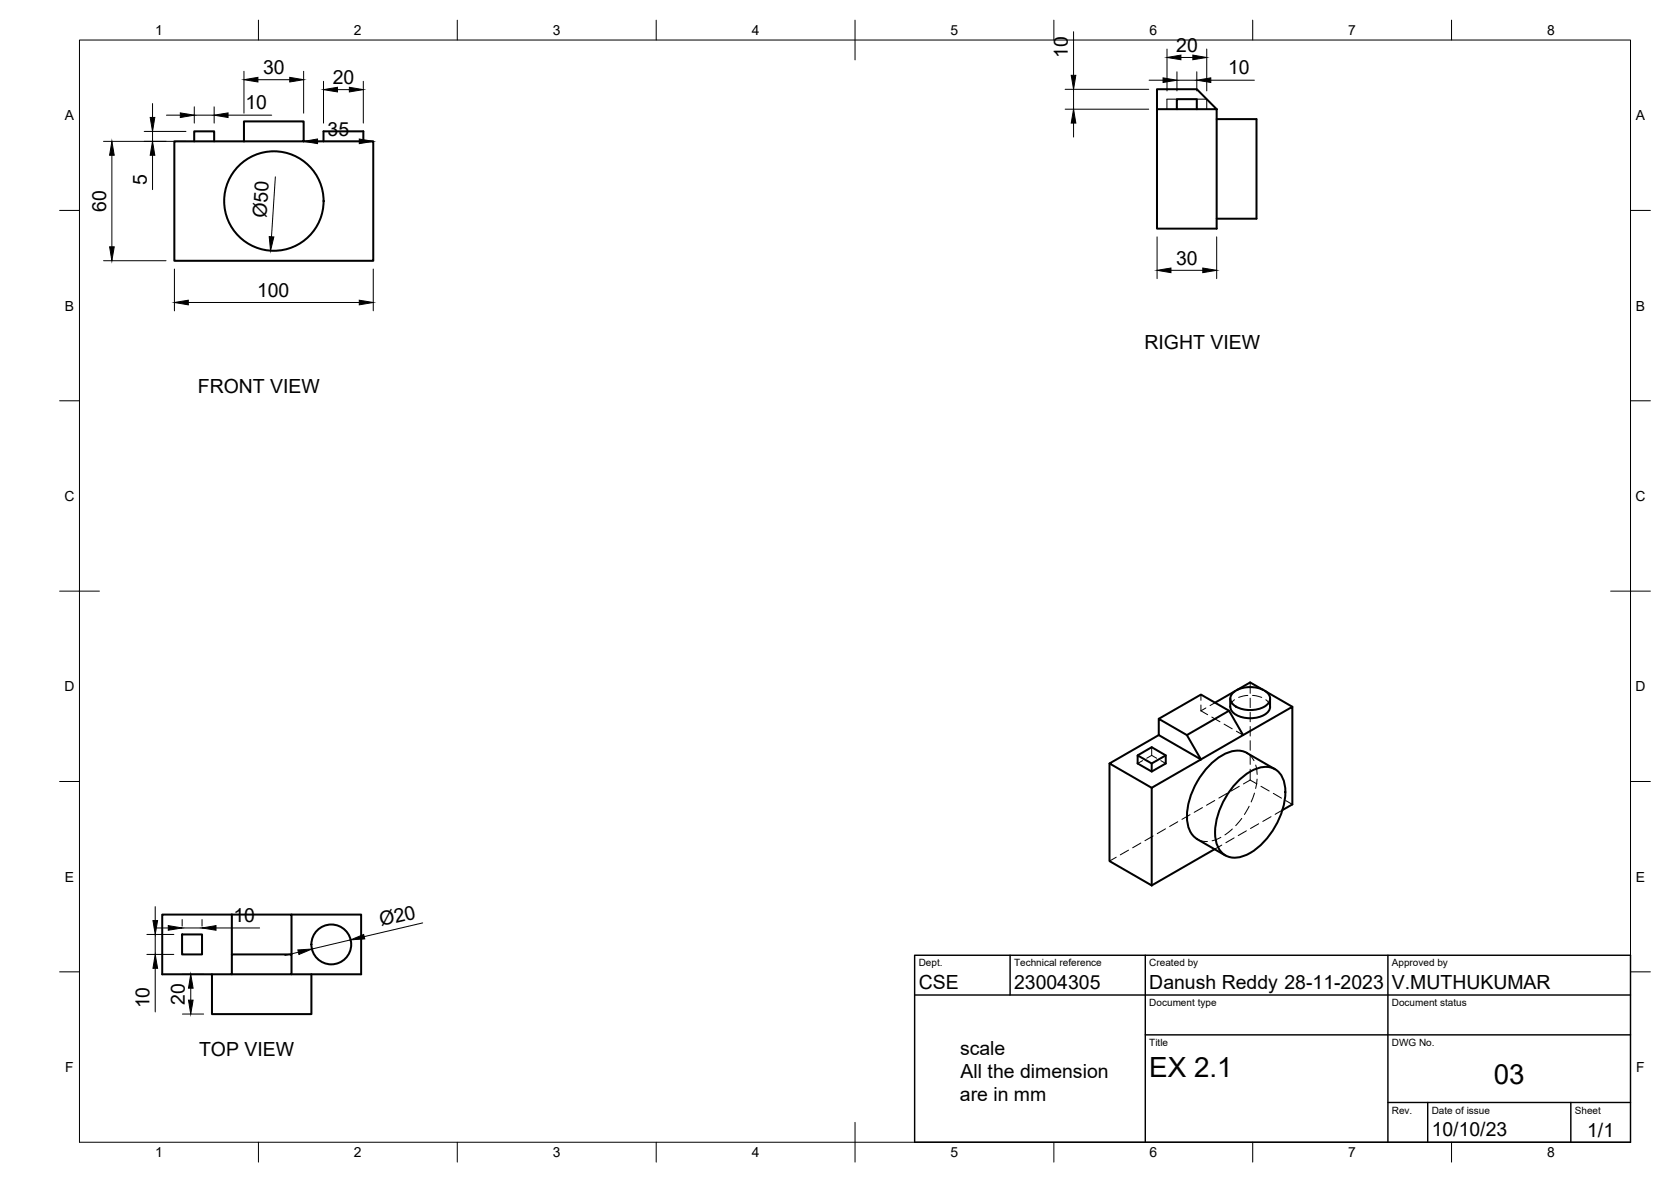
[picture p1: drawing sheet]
<svg xmlns="http://www.w3.org/2000/svg" width="420mm" height="297mm" viewBox="0 0 420 297" stroke-linecap="round" stroke-linejoin="round" font-family="sans-serif">
<!-- layer: Visible -->
<g fill="none" stroke="#000" stroke-width=".51">
<path d="M48.8 35.5v-2.5h5v2.5M61.3 35.5v-5h15v5h-32.5v30h50.1v-30h-17.6M81.3 35.5v-2.5h10.1v2.5M290.9 27.4v30.1h15v-30.1l-5-5h-10v5h15M295.9 27.4v-2.5h5v2.5M305.9 29.9h10v25.1h-10M309 178.6l-7-4.1-10.6 6.1M309.3 175.6v2M309.4 177.6a3.4 3.4 0 0 0 3 2.7 6.7 6.7 0 0 0 6.6-1.6l.4-1.1M310.2 174a7.1 7.1 0 0 1 8.8 .5 2.1 2.1 0 0 1-1.1 3.1 7.5 7.5 0 0 1-7.7-.5 1.94 1.94 0 0 1 0-3.1zM310.6 173.7l-5.1 2.9M311 173.4l3.3-1.9 3.3 1.9"/>
<path d="M318.1 173.7l6.9 3.9M319.3 175.6v2M279 191.9v24.5l10.6 6.1M286 189.8l3.6-2 3.5 2v2.1l-3.5 2-3.6-2v-2.1l3.6 2.1M291.4 184.7l-12.4 7.2 10.6 6.1M293.1 189.8l-3.5 2.1v2M298.4 184.7l-7-4.1v4.1l10.6 6.1-3.6-6.1 10.6-6.1 3.6 6.1-23 13.3v24.5M311.4 196.2a10.5 10.5 0 0 1 7.4-3.5 4.9 4.9 0 0 1 4.3 5 18.8 18.8 0 0 1-9.9 17.2 5 5 0 0 1-7.6-4.3 19 19 0 0 1 5.8-14.4zM312.6 184.7l12.4-7.1v24.5l-2.6 1.5M313.5 189.2l7.1 4.1M313.5 189.2a6.4 6.4 0 0 0-6.8 1 19.5 19.5 0 0 0-8.2 15.5 6 6 0 0 0 2.5 5.2l7.1 4.1M305.4 213.4l-15.8 9.1"/>
<path d="M45.8 234.8h5v5h-5zM58.3 229.8h-17.5v15h32.5v-5h-15v5M58.3 229.8h15v10M58.3 229.8v10M73.3 229.8h17.5v15h-17.5M53.3 244.8v10.1h25v-10.1"/>
<circle cx="68.9" cy="50.5" r="12.5"/>
<circle cx="83.3" cy="237.3" r="5"/>
</g>
<!-- layer: Hidden -->
<g fill="none" stroke="#000" stroke-width=".25">
<path d="M295.9 24.9h-2.5v2.5M300.9 24.9h2.5v2.5M302 178.6l1.7 1M302 174.5v1.5M302 177.2v1.4M303.2 177.9l-1.2 .7M305.5 176.6l-1.3 .7M310.4 175.8l-.7 .8-.4 1M311 173.4l-.4 .3M313.8 174.8l-2.4 .5M314.3 171.5v2.7M314.3 175.4v2.4"/>
<path d="M314.3 179v2.4M314.9 174.8l2.3 .5M317.6 173.4l.5 .3M318.3 175.9l.9 1 .1 .7M287.3 191.1l-1.3 .8M289.6 187.8v2l-1.3 .7M289.6 189.8l1.2 .7M291.9 191.1l1.2 .8M304.7 180.2l2 1.2M307.8 182l2 1.2M308.5 199.4l-2 1.2M310.9 183.8l1.7 .9"/>
<path d="M311.6 197.6l-2 1.2M313.5 189.2l.9 .7 .9 1.3M314.3 196l-1.6 1M314.3 196l1.7 1M314.3 182.6v2.4M314.3 186.1v2.4M314.3 189.7v2.4M314.3 193.3v2.7M315.4 199.3l-.8 2.2M315.7 192.3l.4 2.3M316.1 195.8l-.4 2.3M317.1 197.6l2 1.2"/>
<path d="M320.2 199.4l2 1.2M280.7 215.4l-1.7 1M283.8 213.6l-2.1 1.2M286.9 211.9l-2.1 1.1M289.9 210.1l-2 1.2M293.1 208.3l-2.1 1.2M296.1 206.5l-2 1.2M299.2 204.7l-2 1.2M301 210.9l1.1 .4 1.5 .2M302.3 203l-2 1.1M305.4 201.2l-2 1.2M307 210.4l-2.2 .9"/>
<path d="M307.2 212.4l-1.8 1M309.9 208.3l-1.9 1.5M310.3 210.6l-2.1 1.2M312.2 205.7l-1.5 1.8M313.4 208.8l-2.1 1.2M314.1 202.6l-1.2 2.1M316.5 207l-2.1 1.2M319.6 205.2l-2.1 1.2M322.4 203.6l-1.8 1M323.3 201.2l1.7 .9"/>
</g>
<!-- layer: BORDER -->
<g fill="none" stroke="#000" stroke-width=".25">
<path d="M20 10.1h390v276.9h-390zM65 5.1v5M115 5.1v5M165 5.1v5M215 5.1v10M265 5.1v5M315 5.1v5M365 5.1v5M15 52.9h5M410 52.9h5M15 100.7h5M410 100.7h5"/>
<path d="M15 148.6h10M405 148.6h10M15 196.4h5M410 196.4h5M15 244.2h5M410 244.2h5M65 287v5M115 287v5M165 287v5M215 282.1v9.9M265 287v5M315 287v5"/>
<path d="M365 287v5"/>
</g>
<!-- layer: TITLEBLOCK -->
<path d="M230 240.1h180v46.9h-180zM230 250h180M254 240.1v9.9M288 240.1v46.9M349 240.1v46.9M288 260.1h122M349 277.1h61M359 277.1v9.9M395 277.1v9.9" fill="none" stroke="#000" stroke-width=".36"/>
<!-- layer: FD_Dimensions -->
<g fill="none" stroke="#000" stroke-width=".25">
<path d="M61.3 17.9v10.5M76.3 17.9v10.5M269.9 8v10.9M293.4 12.3v10.5M295.9 18v4.8M296.9 14.4h3M300.9 18v4.8M303.4 12.3v10.5M26 35.5h20.8M28.1 39v23M36.3 33h10.5M38.4 26v3.5"/>
<path d="M38.4 33v2.5M38.4 39v8.7M41.8 28.9h3.5M48.9 26.8v4.1M48.9 28.9h4.9M53.8 26.8v4.1M57.3 28.9h11M64.9 20h8M79.8 35.5h10.5M81.3 20.4v10.5M84.9 22.5h2.9M91.4 20.4v10.5"/>
<path d="M267.8 27.4h21M267.8 22.4h21M269.9 22.4v5M269.9 30.9v3.5M288.9 20.2h3.5M295.9 20.2h5M304.4 20.2h11M69.2 44.4l-.9 15.1M290.9 59.5v10.5M305.9 59.5v10.5M26 65.5h15.7M43.9 67.6v10.5"/>
<path d="M47.3 76h43M93.9 67.6v10.5M294.4 67.9h8M36.9 234.8h6.8M36.9 239.8h6.8M38.8 233.2h3.5M39 227.8v3.5M39 234.8v5M45.8 231.1v1.6M45.8 233.2h5M50.8 231.1v1.6M54.3 233.2h11"/>
<path d="M75 239.3l-3.4 .8M88.2 236.2l-9.8 2.3M106.3 231.9l-14.7 3.5M39 243.3v11M45.9 254.8h5.3M45.9 244.8h5.3M48 248.3v3"/>
</g>
<g fill="#000" stroke="#000" stroke-width=".25">
<path d="M61.3 20l3.6-.6v1.2zM72.9 19.4l3.4 .6-3.4 .6zM269.3 18.9h1.2l-.6 3.5zM292.4 19.6l3.5 .6-3.5 .5zM293.4 14.4l3.5-.5v1.1zM299.9 13.9l3.5 .5-3.5 .6zM300.9 20.2l3.5-.6v1.1zM28.1 35.5l.6 3.5h-1.1zM37.8 29.5h1.1l-.5 3.5zM38.4 35.5l.5 3.5h-1.1zM45.3 28.4l3.6 .5-3.6 .6zM53.8 28.9l3.5-.5v1.1z"/>
<path d="M76.3 35.5l3.5-.6v1.2zM81.3 22.5l3.6-.6v1.2zM87.8 21.9l3.6 .6-3.6 .6zM90.3 34.9l3.6 .6-3.6 .6zM269.9 27.4l.6 3.5h-1.2zM67.7 59.5h1.2l-.9 3.5zM27.6 62h1.1l-.6 3.5zM43.9 76l3.4-.6v1.2zM90.3 75.4l3.6 .6-3.6 .6zM290.9 67.9l3.5-.5v1.1zM302.4 67.4l3.5 .5-3.5 .6zM38.5 231.3h1.1l-.6 3.5z"/>
<path d="M42.3 232.6l3.5 .6-3.5 .6zM50.8 233.2l3.5-.6v1.2zM74.9 238.7l3.5-.2-3.2 1.4zM88.2 236.2l3.2-1.4 .3 1.2zM39 239.8l.6 3.5h-1.1zM47.4 251.3h1.2l-.6 3.5zM48 244.8l.6 3.5h-1.2z"/>
</g>
<g font-size="7">
<text x="289" y="270.6">EX 2.1</text>
<text x="375.6" y="272.3">03</text>
</g>
<g font-size="4.9">
<text x="268.5" y="14.6" transform="rotate(-90 268.5 14.6)">10</text>
<text x="295.8" y="13">20</text>
<text x="66.1" y="18.6">30</text>
<text x="83.7" y="21.1">20</text>
<text x="308.8" y="18.7">10</text>
<text x="61.7" y="27.5">10</text>
<text x="82.4" y="34.1">35</text>
<text x="36.9" y="46.4" transform="rotate(-90 36.9 46.4)">5</text>
<text x="26.7" y="53.2" transform="rotate(-90 26.7 53.2)">60</text>
<text x="67" y="54.7" transform="rotate(-86 67 54.7)">Ø50</text>
<text x="295.7" y="66.5">30</text>
<text x="64.6" y="74.6">100</text>
<text x="287.8" y="87.6">RIGHT VIEW</text>
<text x="49.7" y="98.7">FRONT VIEW</text>
<text x="58.7" y="231.7">10</text>
<text x="95.8" y="232.8" transform="rotate(-13 95.8 232.8)">Ø20</text>
<text x="231" y="248.5">CSE</text>
<text x="255" y="248.5">23004305</text>
<text x="289" y="248.5">Danush Reddy 28-11-2023</text>
<text x="350" y="248.5">V.MUTHUKUMAR</text>
<text x="37.6" y="253.4" transform="rotate(-90 37.6 253.4)">10</text>
<text x="46.5" y="252.5" transform="rotate(-90 46.5 252.5)">20</text>
<text x="50" y="265.3">TOP VIEW</text>
<text x="241.4" y="265.1">scale</text>
<text x="241.5" y="270.9">All the dimension</text>
<text x="241.4" y="276.7">are in mm</text>
<text x="360" y="285.5">10/10/23</text>
<text x="399.1" y="285.7">1/1</text>
</g>
<g font-size="3.5">
<text x="39" y="8.8">1</text>
<text x="89" y="8.8">2</text>
<text x="139" y="8.8">3</text>
<text x="189" y="8.8">4</text>
<text x="239" y="8.8">5</text>
<text x="289" y="8.8">6</text>
<text x="339" y="8.8">7</text>
<text x="389" y="8.8">8</text>
<text x="16.3" y="30.2">A</text>
<text x="411.3" y="30.2">A</text>
<text x="16.3" y="78">B</text>
<text x="411.3" y="78">B</text>
<text x="16.2" y="125.9">C</text>
<text x="411.2" y="125.9">C</text>
<text x="16.2" y="173.7">D</text>
<text x="411.2" y="173.7">D</text>
<text x="16.3" y="221.6">E</text>
<text x="411.3" y="221.6">E</text>
<text x="16.4" y="269.4">F</text>
<text x="411.4" y="269.4">F</text>
<text x="39" y="290.8">1</text>
<text x="89" y="290.8">2</text>
<text x="139" y="290.8">3</text>
<text x="189" y="290.8">4</text>
<text x="239" y="290.8">5</text>
<text x="289" y="290.8">6</text>
<text x="339" y="290.8">7</text>
<text x="389" y="290.8">8</text>
</g>
<g font-size="2.5">
<text x="231" y="242.9">Dept.</text>
<text x="255" y="242.9">Technical reference</text>
<text x="289" y="242.9">Created by</text>
<text x="350" y="242.9">Approved by</text>
<text x="289" y="252.8">Document type</text>
<text x="350" y="252.8">Document status</text>
<text x="289" y="262.9">Title</text>
<text x="350" y="262.9">DWG No.</text>
<text x="350" y="279.9">Rev.</text>
<text x="360" y="279.9">Date of issue</text>
<text x="396" y="279.9">Sheet</text>
</g>
</svg>
